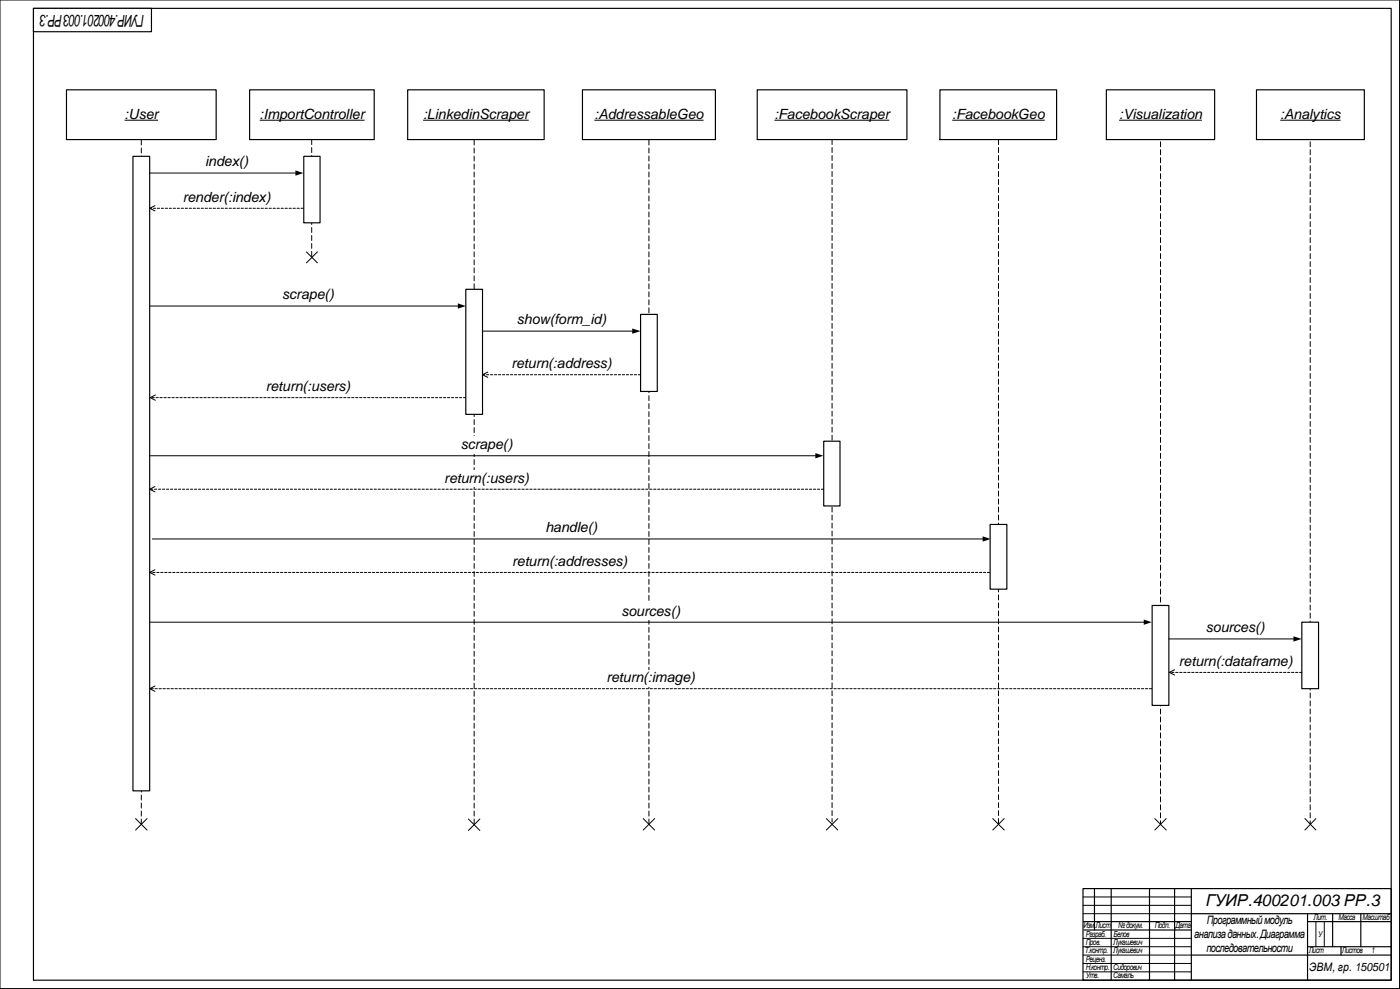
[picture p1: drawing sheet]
<svg xmlns="http://www.w3.org/2000/svg" width="841mm" height="594mm" viewBox="0 0 841 594" stroke-linecap="round" stroke-linejoin="round" font-family="sans-serif">
<path d="M20 5h816v584h-816z" fill="none" stroke="#000" stroke-width=".7"/>
<path d="M20 5h71v14h-71z" fill-rule="evenodd" fill="#fff"/>
<g fill="none" stroke="#000" stroke-width=".7">
<path d="M20 5h71v14h-71zM40 54h90v30h-90zM150 54h75v30h-75zM245 54h82v30h-82zM350 54h80v30h-80zM455 54h90v30h-90zM651 534h185v55h-185zM658 534v25M668 534v55M691 534v55M706 534v55M716 534v55"/>
<path d="M651 554h65M651 559h65M716 549h120M786 554h50M786 549v40M801 549v20M818 549v20M716 574h120M786 569h50M806 569v5"/>
</g>
<path d="M0 0h841v594h-841zM651 539h65M651 549h65M651 544h65M791 554v15M796 554v15M651 564h65M651 569h65M651 574h65M651 579h65M651 584h65" fill="none" stroke="#000" stroke-width=".6"/>
<path d="M85 84v411M187 84v71M285 84v412M390 84v411M500 84v410" fill="none" stroke="#000" stroke-width=".6" stroke-dasharray="3 1.8"/>
<path d="M75 72h20M156 72h63M254 72h64M357 72h66M465 72h69" fill="none" stroke="#000" stroke-width=".62" stroke-linecap="butt"/>
<path d="M80 94h10v381h-10z" fill-rule="evenodd" fill="#fff"/>
<path d="M80 94h10v381h-10z" fill="none" stroke="#000" stroke-width=".7"/>
<path d="M183 94h9v40h-9z" fill-rule="evenodd" fill="#fff"/>
<path d="M183 94h9v40h-9z" fill="none" stroke="#000" stroke-width=".7"/>
<path d="M90 104h88" fill="none" stroke="#000" stroke-width=".6"/>
<path d="M178 102l4 2-4 2z" fill="#000"/>
<path d="M123 92h26v10h-26z" fill-rule="evenodd" fill="#fff"/>
<path d="M93 124l-3 1 3 2M184 151l7 7M191 151l-7 7M282 492l6 7M288 492l-6 7M497 492l7 7M504 492l-7 7M694 492l7 7M701 492l-7 7" fill="none" stroke="#000" stroke-width=".6"/>
<path d="M182 125h-92" fill="none" stroke="#000" stroke-width=".6" stroke-dasharray="1.4 1"/>
<path d="M110 114h52v10h-52z" fill-rule="evenodd" fill="#fff"/>
<path d="M90 184h186" fill="none" stroke="#000" stroke-width=".6"/>
<path d="M275 182l5 2-5 1z" fill="#000"/>
<path d="M170 172h31v11h-31z" fill-rule="evenodd" fill="#fff"/>
<path d="M280 239h-190" fill="none" stroke="#000" stroke-width=".6" stroke-dasharray="1.4 1"/>
<path d="M93 237l-3 2 3 2" fill="none" stroke="#000" stroke-width=".6"/>
<path d="M160 227h51v11h-51z" fill-rule="evenodd" fill="#fff"/>
<path d="M290 199h90" fill="none" stroke="#000" stroke-width=".6"/>
<path d="M380 197l5 2-5 2z" fill="#000"/>
<g fill="#fff">
<path d="M311 187h53v10h-53z" fill-rule="evenodd"/>
<path d="M280 174h10v75h-10z" fill-rule="evenodd"/>
</g>
<path d="M280 174h10v75h-10z" fill="none" stroke="#000" stroke-width=".7"/>
<path d="M385 189h10v46h-10z" fill-rule="evenodd" fill="#fff"/>
<path d="M385 189h10v46h-10z" fill="none" stroke="#000" stroke-width=".7"/>
<path d="M495 265h10v39h-10z" fill-rule="evenodd" fill="#fff"/>
<path d="M495 265h10v39h-10z" fill="none" stroke="#000" stroke-width=".7"/>
<path d="M495 294h-405" fill="none" stroke="#000" stroke-width=".6" stroke-dasharray="1.4 1"/>
<path d="M93 292l-3 2 3 2" fill="none" stroke="#000" stroke-width=".6"/>
<path d="M267 282h51v10h-51z" fill-rule="evenodd" fill="#fff"/>
<path d="M692 414h-602" fill="none" stroke="#000" stroke-width=".6" stroke-dasharray="1.4 1"/>
<path d="M93 412l-3 2 3 1" fill="none" stroke="#000" stroke-width=".6"/>
<path d="M364 402h54v10h-54z" fill-rule="evenodd" fill="#fff"/>
<path d="M565 54h70v30h-70z" fill="none" stroke="#000" stroke-width=".7"/>
<path d="M572 72h56" fill="none" stroke="#000" stroke-width=".62" stroke-linecap="butt"/>
<path d="M600 84v411" fill="none" stroke="#000" stroke-width=".6" stroke-dasharray="3 1.8"/>
<path d="M595 315h10v39h-10z" fill-rule="evenodd" fill="#fff"/>
<path d="M595 315h10v39h-10z" fill="none" stroke="#000" stroke-width=".7"/>
<path d="M595 344h-505" fill="none" stroke="#000" stroke-width=".6" stroke-dasharray="1.4 1"/>
<path d="M93 342l-3 2 3 2" fill="none" stroke="#000" stroke-width=".6"/>
<path d="M308 332h69v10h-69z" fill-rule="evenodd" fill="#fff"/>
<path d="M387 492l6 7M393 492l-6 7" fill="none" stroke="#000" stroke-width=".6"/>
<path d="M665 54h65v30h-65z" fill="none" stroke="#000" stroke-width=".7"/>
<path d="M673 72h49" fill="none" stroke="#000" stroke-width=".62" stroke-linecap="butt"/>
<path d="M697 85v410" fill="none" stroke="#000" stroke-width=".6" stroke-dasharray="3 1.8"/>
<path d="M692 364h10v60h-10z" fill-rule="evenodd" fill="#fff"/>
<path d="M692 364h10v60h-10z" fill="none" stroke="#000" stroke-width=".7"/>
<path d="M702 384h76" fill="none" stroke="#000" stroke-width=".6"/>
<path d="M777 382l5 2-5 1z" fill="#000"/>
<path d="M725 372h35v11h-35z" fill-rule="evenodd" fill="#fff"/>
<path d="M597 492l7 7M604 492l-7 7M784 492l7 7M791 492l-7 7" fill="none" stroke="#000" stroke-width=".6"/>
<path d="M755 54h65v30h-65z" fill="none" stroke="#000" stroke-width=".7"/>
<path d="M769 72h37" fill="none" stroke="#000" stroke-width=".62" stroke-linecap="butt"/>
<path d="M787 85v410" fill="none" stroke="#000" stroke-width=".6" stroke-dasharray="3 1.8"/>
<path d="M782 374h10v40h-10z" fill-rule="evenodd" fill="#fff"/>
<path d="M782 374h10v40h-10z" fill="none" stroke="#000" stroke-width=".7"/>
<path d="M385 225h-95" fill="none" stroke="#000" stroke-width=".6" stroke-dasharray="1.4 1"/>
<path d="M293 224l-3 1 3 2" fill="none" stroke="#000" stroke-width=".6"/>
<path d="M307 214h61v10h-61z" fill-rule="evenodd" fill="#fff"/>
<path d="M90 274h401" fill="none" stroke="#000" stroke-width=".6"/>
<path d="M490 272l5 2-5 1z" fill="#000"/>
<path d="M277 262h31v11h-31z" fill-rule="evenodd" fill="#fff"/>
<path d="M92 324h499" fill="none" stroke="#000" stroke-width=".6"/>
<path d="M591 322l4 2-4 1z" fill="#000"/>
<path d="M328 312h31v11h-31z" fill-rule="evenodd" fill="#fff"/>
<path d="M90 374h598" fill="none" stroke="#000" stroke-width=".6"/>
<path d="M687 372l5 2-5 1z" fill="#000"/>
<path d="M373 362h36v11h-36z" fill-rule="evenodd" fill="#fff"/>
<path d="M782 404h-79" fill="none" stroke="#000" stroke-width=".6" stroke-dasharray="1.4 1"/>
<path d="M706 402l-3 2 3 2" fill="none" stroke="#000" stroke-width=".6"/>
<path d="M709 392h68v10h-68z" fill-rule="evenodd" fill="#fff"/>
<path d="M81 492l7 7M88 492l-7 7" fill="none" stroke="#000" stroke-width=".6"/>
<g font-size="9.9">
<text x="87" y="9" transform="rotate(-180 87 9)">ГУИР.400201.003РР.3</text>
<text x="725" y="544">ГУИР.400201.003 РР.3</text>
</g>
<g font-size="8.5">
<text x="75" y="71">:User</text>
<text x="156" y="71">:ImportController</text>
<text x="254" y="71">:LinkedinScraper</text>
<text x="357" y="71">:AddressableGeo</text>
<text x="465" y="71">:FacebookScraper</text>
<text x="572" y="71">:FacebookGeo</text>
<text x="673" y="71">:Visualization</text>
<text x="769" y="71">:Analytics</text>
<text x="123" y="100">index()</text>
<text x="110" y="121">render(:index)</text>
<text x="170" y="180">scrape()</text>
<text x="311" y="195">show(form_id)</text>
<text x="307" y="221">return(:address)</text>
<text x="160" y="235">return(:users)</text>
<text x="277" y="270">sc</text>
<text x="285" y="270">rape()</text>
<text x="267" y="290">return(:users)</text>
<text x="328" y="320">handle()</text>
<text x="308" y="340">return(:addresses)</text>
<text x="373" y="370">sources()</text>
<text x="725" y="380">sources()</text>
<text x="709" y="400">return(:dataframe)</text>
<text x="364" y="410">return(:</text>
<text x="392" y="410">image)</text>
</g>
<g font-size="7">
<text x="725" y="555">Программныймодуль</text>
<text x="718" y="563">анализаданных.Диаграмма</text>
<text x="725" y="572">последовательности</text>
<text x="787" y="583">ЭВМ, гр. 150501</text>
</g>
<g font-size="4.9">
<text x="651" y="558">Изм.</text>
<text x="658" y="558">Лист</text>
<text x="672" y="558">№докум.</text>
<text x="694" y="558">Подп.</text>
<text x="706" y="558">Дата</text>
<text x="789" y="553">Лит.</text>
<text x="804" y="553">Масса</text>
<text x="819" y="553">Масштаб</text>
<text x="653" y="563">Разраб.</text>
<text x="669" y="563">Белов</text>
<text x="792" y="563">У</text>
<text x="653" y="568">Пров.</text>
<text x="669" y="568">Лукашевич</text>
<text x="652" y="573">Т.контр.</text>
<text x="669" y="573">Лукашевич</text>
<text x="787" y="573">Лист</text>
<text x="806" y="573">Листов</text>
<text x="824" y="573">1</text>
<text x="653" y="578">Реценз.</text>
<text x="653" y="583">Н.контр.</text>
<text x="653" y="588">Утв.</text>
<text x="669" y="588">Самаль</text>
<text x="669" y="583">Сидорович</text>
</g>
</svg>
